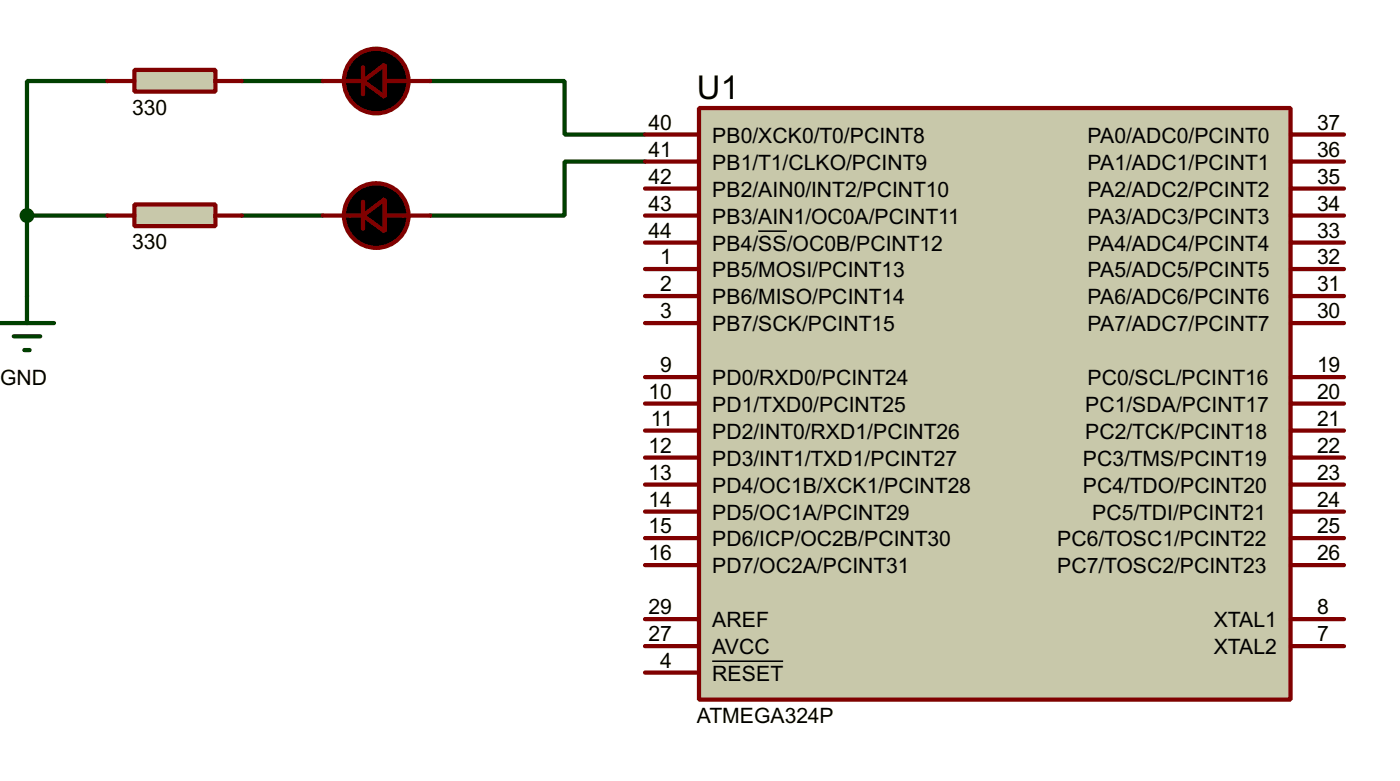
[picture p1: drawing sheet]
<svg xmlns="http://www.w3.org/2000/svg" width="132mm" height="74mm" viewBox="0 0 132 74" stroke-linecap="round" stroke-linejoin="round" font-family="sans-serif">
<path d="M10.2 7.7h-7.6v12.7M22.9 7.7h7.6M40.7 7.7h12.7v5h7.6M61 15.3h-7.6v5.1h-12.7M2.6 20.4h7.6M2.6 20.4v7.6M22.9 20.4h7.6" fill="none" stroke="#004000" stroke-width=".4"/>
<path d="M66.1 10.2h55.9v55.9h-55.9z" fill="#c8c8aa" stroke="#800000" stroke-width=".4"/>
<g fill="none" stroke="#800000" stroke-width=".4">
<path d="M30.5 7.7h3.8M34.3 6.4v2.5M34.3 19.1v2.5M36.4 7.7h4.3M61 17.8h5.1M61 15.3h5.1M61 12.7h5.1M122 17.8h5M122 15.3h5M122 12.7h5M30.5 20.4h3.8M36.4 20.4h4.3"/>
<path d="M61 38.1h5.1M61 35.6h5.1M61 28h5.1M61 25.4h5.1M61 22.9h5.1M61 20.4h5.1M61 30.5h5.1M122 38.1h5M122 35.6h5M122 28h5M122 25.4h5M122 22.9h5"/>
<path d="M122 20.4h5M122 30.5h5M61 50.8h5.1M61 48.3h5.1M61 45.8h5.1M61 43.2h5.1M61 40.7h5.1M61 58.5h5.1M61 53.4h5.1M122 50.8h5M122 48.3h5M122 45.8h5"/>
<path d="M122 43.2h5M122 40.7h5M122 58.5h5M122 53.4h5M61 61h5.1M61 63.5h5.1M122 61h5"/>
</g>
<path d="M71.7 21.8h2.7M67.3 62.4h6.7" fill="none" stroke="#000" stroke-width=".15"/>
<g fill="#000" stroke="#800000" stroke-width=".4">
<path d="M34.3 7.7l2.1-1.6v3.1zM34.3 20.4l2.1-1.6v3.1z"/>
<circle cx="35.5" cy="7.7" r="3.1"/>
<circle cx="35.5" cy="20.4" r="3.1"/>
</g>
<path d="M12.7 6.6h7.7v2.1h-7.7z" fill="#c8c8aa" stroke="#800000" stroke-width=".4"/>
<path d="M10.2 7.7h2.5M20.4 7.7h2.5" fill="none" stroke="#800000" stroke-width=".4"/>
<path d="M12.7 19.3h7.7v2.1h-7.7z" fill="#c8c8aa" stroke="#800000" stroke-width=".4"/>
<path d="M10.2 20.4h2.5M20.4 20.4h2.5" fill="none" stroke="#800000" stroke-width=".4"/>
<path d="M0 30.5h5.1M1.3 31.8h2.5M2.3 33.1h.5M2.6 28v2.5" fill="none" stroke="#004000" stroke-width=".4"/>
<circle cx="2.5" cy="20.4" r=".5" fill="#004000" stroke="#004000" stroke-width=".4"/>
<text font-size="3.1" x="65.9" y="9.3">U1</text>
<g font-size="2">
<text x="12.5" y="10.8">330</text>
<text x="61.3" y="17.4">42</text>
<text x="61.3" y="14.8">41</text>
<text x="61.3" y="12.3">40</text>
<text x="67.3" y="16">PB1/T1/CLKO/PCINT9</text>
<text x="67.3" y="13.5">PB0/XCK0/T0/PCINT8</text>
<text x="102.8" y="16">PA1/ADC1/PCINT1</text>
<text x="102.8" y="13.5">PA0/ADC0/PCINT0</text>
<text x="124.5" y="17.4">35</text>
<text x="124.5" y="14.8">36</text>
<text x="124.5" y="12.3">37</text>
<text x="12.5" y="23.5">330</text>
<text x="61.3" y="22.5">44</text>
<text x="61.3" y="19.9">43</text>
<text x="67.3" y="23.7">PB4/SS/OC0B/PCINT12</text>
<text x="67.3" y="21.1">PB3/AIN1/OC0A/PCINT11</text>
<text x="67.3" y="18.6">PB2/AIN0/INT2/PCINT10</text>
<text x="102.8" y="23.7">PA4/ADC4/PCINT4</text>
<text x="102.8" y="21.1">PA3/ADC3/PCINT3</text>
<text x="102.8" y="18.6">PA2/ADC2/PCINT2</text>
<text x="124.5" y="22.5">33</text>
<text x="124.5" y="19.9">34</text>
<text x="62.4" y="27.5">2</text>
<text x="62.4" y="25">1</text>
<text x="67.3" y="28.7">PB6/MISO/PCINT14</text>
<text x="67.3" y="26.2">PB5/MOSI/PCINT13</text>
<text x="102.8" y="28.7">PA6/ADC6/PCINT6</text>
<text x="102.8" y="26.2">PA5/ADC5/PCINT5</text>
<text x="124.5" y="27.5">31</text>
<text x="124.5" y="25">32</text>
<text x="62.4" y="30.1">3</text>
<text x="62.4" y="35.2">9</text>
<text x="67.3" y="31.3">PB7/SCK/PCINT15</text>
<text x="102.8" y="31.3">PA7/ADC7/PCINT7</text>
<text x="124.5" y="35.2">19</text>
<text x="124.5" y="30.1">30</text>
<text x="0" y="36.4">GND</text>
<text x="61.3" y="37.7">10</text>
<text x="61.5" y="40.2">11</text>
<text x="67.3" y="41.4">PD2/INT0/RXD1/PCINT26</text>
<text x="67.3" y="38.9">PD1/TXD0/PCINT25</text>
<text x="67.3" y="36.4">PD0/RXD0/PCINT24</text>
<text x="102.5" y="41.4">PC2/TCK/PCINT18</text>
<text x="102.5" y="38.9">PC1/SDA/PCINT17</text>
<text x="102.8" y="36.4">PC0/SCL/PCINT16</text>
<text x="124.5" y="40.2">21</text>
<text x="124.5" y="37.7">20</text>
<text x="61.3" y="47.9">14</text>
<text x="61.3" y="45.3">13</text>
<text x="61.3" y="42.8">12</text>
<text x="67.3" y="46.5">PD4/OC1B/XCK1/PCINT28</text>
<text x="67.3" y="44">PD3/INT1/TXD1/PCINT27</text>
<text x="102.3" y="46.5">PC4/TDO/PCINT20</text>
<text x="102.3" y="44">PC3/TMS/PCINT19</text>
<text x="124.5" y="47.9">24</text>
<text x="124.5" y="45.3">23</text>
<text x="124.5" y="42.8">22</text>
<text x="61.3" y="50.4">15</text>
<text x="61.3" y="52.9">16</text>
<text x="67.3" y="51.6">PD6/ICP/OC2B/PCINT30</text>
<text x="67.3" y="49.1">PD5/OC1A/PCINT29</text>
<text x="99.9" y="51.6">PC6/TOSC1/PCINT22</text>
<text x="103.2" y="49.1">PC5/TDI/PCINT21</text>
<text x="124.5" y="50.4">25</text>
<text x="124.5" y="52.9">26</text>
<text x="61.3" y="58">29</text>
<text x="67.3" y="59.2">AREF</text>
<text x="67.3" y="54.1">PD7/OC2A/PCINT31</text>
<text x="99.9" y="54.1">PC7/TOSC2/PCINT23</text>
<text x="114.7" y="59.2">XTAL1</text>
<text x="124.5" y="58">8</text>
<text x="61.3" y="60.6">27</text>
<text x="62.4" y="63.1">4</text>
<text x="67.3" y="61.8">AVCC</text>
<text x="67.3" y="64.3">RESET</text>
<text x="114.7" y="61.8">XTAL2</text>
<text x="124.5" y="60.6">7</text>
<text x="65.9" y="68.2">ATMEGA324P</text>
</g>
</svg>
